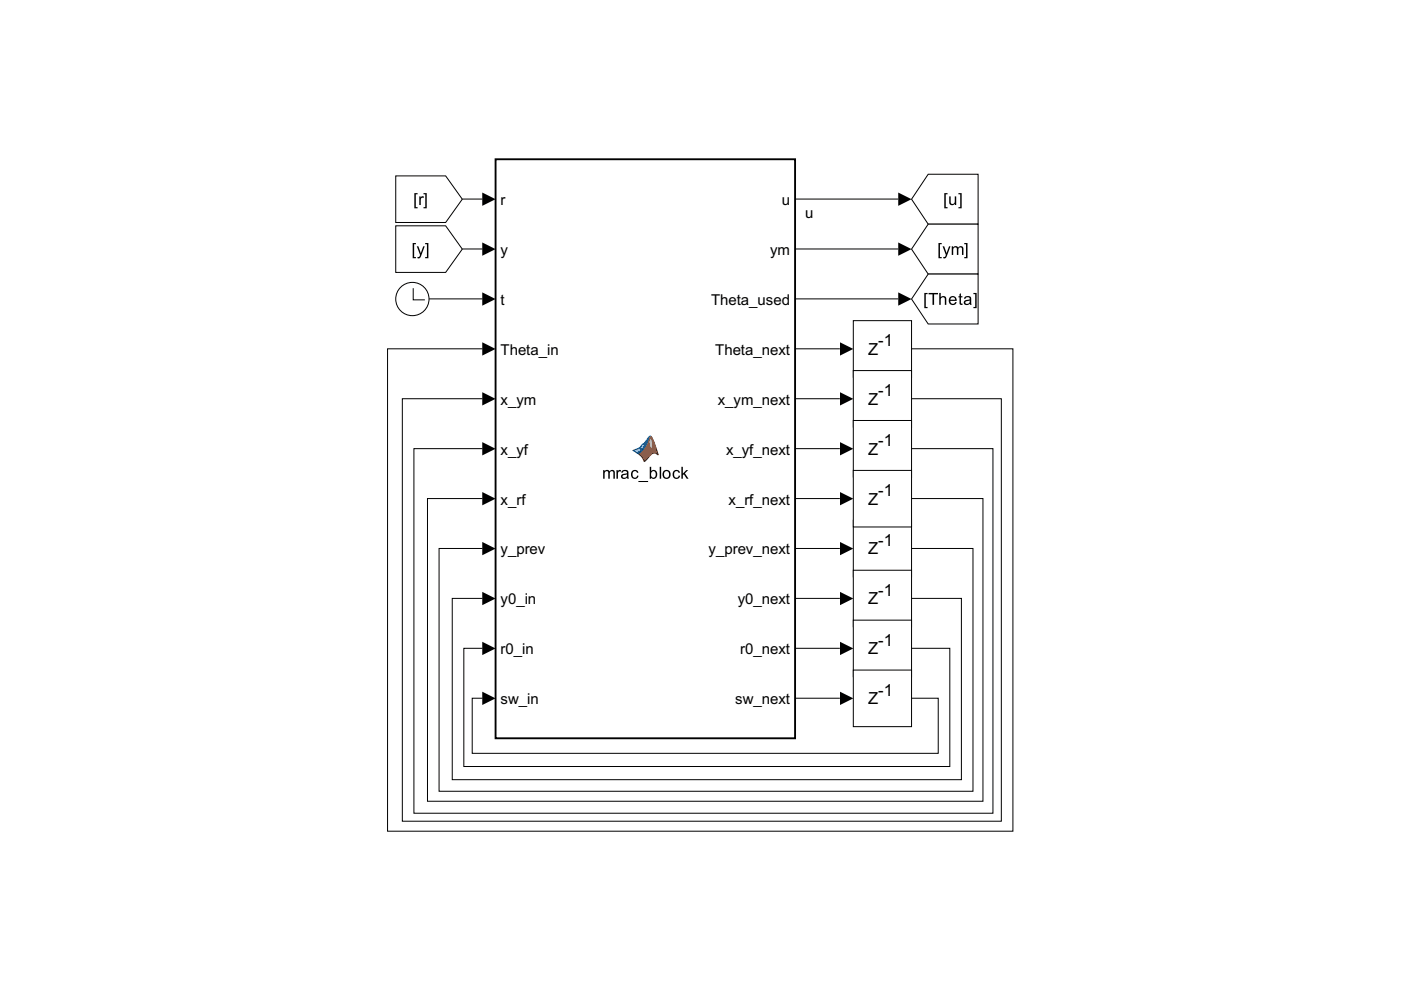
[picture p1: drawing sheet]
<svg xmlns="http://www.w3.org/2000/svg" width="297mm" height="210mm" viewBox="0 0 297 210" stroke-linecap="round" stroke-linejoin="round" font-family="sans-serif">
<path d="M180.9 110.3h12.4v12h-12.4z" fill="none" stroke="#000" stroke-width=".21"/>
<path d="M180.9 68h12.4v12h-12.4z" fill="#fff"/>
<path d="M180.9 68h12.4v12h-12.4z" fill="none" stroke="#000" stroke-width=".21"/>
<path d="M180.9 78.6h12.4v12h-12.4z" fill="#fff"/>
<path d="M180.9 78.6h12.4v12h-12.4z" fill="none" stroke="#000" stroke-width=".21"/>
<path d="M180.9 89.2h12.4v11.9h-12.4z" fill="#fff"/>
<path d="M180.9 89.2h12.4v11.9h-12.4z" fill="none" stroke="#000" stroke-width=".21"/>
<path d="M180.9 99.7h12.4v12h-12.4z" fill="#fff"/>
<path d="M180.9 99.7h12.4v12h-12.4z" fill="none" stroke="#000" stroke-width=".21"/>
<path d="M180.9 120.9h12.4v12h-12.4z" fill="#fff"/>
<path d="M180.9 120.9h12.4v12h-12.4z" fill="none" stroke="#000" stroke-width=".21"/>
<path d="M180.9 131.5h12.4v12h-12.4z" fill="#fff"/>
<path d="M180.9 131.5h12.4v12h-12.4z" fill="none" stroke="#000" stroke-width=".21"/>
<path d="M180.9 142.1h12.4v12h-12.4z" fill="#fff"/>
<path d="M180.9 142.1h12.4v12h-12.4z" fill="none" stroke="#000" stroke-width=".21"/>
<circle cx="87.4" cy="63.4" r="3.5" fill="#fff"/>
<g fill="none" stroke="#000" stroke-width=".21">
<path d="M87.6 61.1v2.5h2.5"/>
<circle cx="87.4" cy="63.4" r="3.5"/>
</g>
<path d="M105.1 33.8h63.5v122.7h-63.5z" fill="#fff"/>
<path d="M134.1 95.5l1.5-.6 .6-.7 .5-.4 1.1-1.4a1.1 1.1 0 0 1 .8 1l.9 3.1a1.08 1.08 0 0 0-1.8 .3l-1.1 1.1a4.1 4.1 0 0 0-2.5-2.4z" fill="#000"/>
<path d="M137.8 93.1h.1a1.81 1.81 0 0 1 .2 1.9l-.3-.6z" fill="#f5ae81"/>
<g fill="#000">
<path d="M137.8 92.5l.3-.1 .5 .9 1 3v.2h-.2a.89 .89 0 0 0-1.4 .1l-1.1 1.2-.4 .2a2.56 2.56 0 0 0-1.2-1.7l.2-.1 .4 .3 .8 1.2 .3-.4a2.34 2.34 0 0 1 1.9-1.4l.4 .2-.4-1.3a3.9 3.9 0 0 0-1.1-2.3z"/>
<path d="M134 95.5l1.3 .8a8.2 8.2 0 0 0 2.6-3.7l.3-.1-.3-.2a1.39 1.39 0 0 0-.9 1l-.9 .9a2.82 2.82 0 0 1-2.1 1.3zM134.5 95.5l1.1-.4 .4 .3-.7 .6zM136.2 94.4l1-1-1 1.8-.4-.3z"/>
<path d="M127.9 99.7h.3v.2a.62 .62 0 0 1 1 .1 .6 .6 0 0 1 .7-.4 .6 .6 0 0 1 .5 .6v1.3h-.3v-1.2a.41 .41 0 0 0-.5-.4 .41 .41 0 0 0-.3 .5v1.1h-.3v-1.2a.42 .42 0 0 0-.6-.4 .42 .42 0 0 0-.2 .7v.9h-.3zM130.7 99.7h.3v.2l.2-.2h.3h.2l-.1 .3a.41 .41 0 0 0-.5 .1 .41 .41 0 0 0-.1 .4v1h-.3zM131.8 99.9a.83 .83 0 0 1 1.1-.2 .83 .83 0 0 1 .3 1l.1 .8h-.3v-.2a.66 .66 0 0 1-.9 .3 .66 .66 0 0 1-.3-.9l1.1-.4a.46 .46 0 0 0-.4-.4 .46 .46 0 0 0-.5 .3h-.3zM132.1 100.8a.33 .33 0 0 0 0 .4 .33 .33 0 0 0 .4 .1l.4-.3v-.4zM134.1 99.8a.78 .78 0 0 1 1.2 .4l-.3 .1a.5 .5 0 0 0-.6-.4 .5 .5 0 0 0-.3 .7 .5 .5 0 0 0 .4 .7 .5 .5 0 0 0 .6-.5l.3 .1a.85 .85 0 0 1-1.2 .6 .85 .85 0 0 1-.4-1.3zM135.4 102h2v.2h-2zM137.8 99h.3v.9a.8 .8 0 0 1 1-.1 .8 .8 0 0 1 .2 1 .72 .72 0 0 1-.5 .7 .72 .72 0 0 1-.8-.2v.2h-.2zM138.2 100.1a.68 .68 0 0 0-.2 .7 .68 .68 0 0 0 .7 .4 .7 .7 0 0 0 .3-.8 .7 .7 0 0 0-.6-.5zM139.9 99h.3v2.5h-.3zM140.8 99.8a.92 .92 0 0 1 1.2 .2 .92 .92 0 0 1-.1 1.3 .92 .92 0 0 1-1.3-.2l-.1-.8zM140.9 100.1a.68 .68 0 0 0-.1 .8 .68 .68 0 0 0 .8 .3 .66 .66 0 0 0 .3-.9 .66 .66 0 0 0-1-.2zM142.9 99.8a.78 .78 0 0 1 1.3 .4l-.3 .1a.5 .5 0 0 0-.7-.4 .5 .5 0 0 0-.3 .7 .5 .5 0 0 0 .4 .7 .5 .5 0 0 0 .6-.5l.3 .1a.85 .85 0 0 1-1.2 .6 .85 .85 0 0 1-.4-1.3zM144.5 99h.3v1.4l.7-.7h.4l-.7 .6 .8 1.2h-.4l-.6-.9-.2 .2v.7h-.3z"/>
</g>
<path d="M105.1 33.8h63.5v122.7h-63.5z" fill="none" stroke="#000" stroke-width=".4"/>
<path d="M83.9 47.9h10.6l3.5 4.9-3.5 5h-10.6z" fill="#fff"/>
<path d="M87.5 51.5h.7v.3h-.4v2.7h.4v.3h-.7zM88.4 52.2h.3l.5 1.5 .5-1.5h.3l-.6 1.9a.67 .67 0 0 1-.9 .7v-.3a.41 .41 0 0 0 .6-.4zM90.1 51.5h.7v3.3h-.7v-.3h.4v-2.7h-.4z" fill="#000"/>
<path d="M83.9 47.9h10.6l3.5 4.9-3.5 5h-10.6z" fill="none" stroke="#000" stroke-width=".21"/>
<path d="M83.9 37.3h10.6l3.5 4.9-3.5 5h-10.6z" fill="#fff"/>
<path d="M87.8 40.9h.7v.3h-.3v2.7h.3v.3h-.7zM88.9 41.6h.3v.3l.2-.2 .3-.1 .2 .1-.1 .3a.41 .41 0 0 0-.5 0 .41 .41 0 0 0-.1 .5v1h-.3zM89.8 40.9h.7v3.3h-.7v-.3h.4v-2.7h-.4z" fill="#000"/>
<path d="M83.9 37.3h10.6l3.5 4.9-3.5 5h-10.6z" fill="none" stroke="#000" stroke-width=".21"/>
<path d="M196.8 36.9h10.6v10.6h-10.6l-3.5-5.3z" fill="#fff"/>
<path d="M200.2 40.9h.7v.3h-.4v2.7h.4v.3h-.7zM201.3 41.6h.3v1.1a.46 .46 0 0 0 .4 .5 .46 .46 0 0 0 .4-.6v-1h.3v1.9h-.2v-.3a.65 .65 0 0 1-.8 .3 .65 .65 0 0 1-.4-.7zM203.2 40.9h.7v3.3h-.7v-.3h.4v-2.7h-.4z" fill="#000"/>
<path d="M196.8 36.9h10.6v10.6h-10.6l-3.5-5.3z" fill="none" stroke="#000" stroke-width=".21"/>
<path d="M196.8 47.5h10.6v10.6h-10.6l-3.5-5.3z" fill="#fff"/>
<path d="M199 51.5h.7v.3h-.4v2.7h.4v.3h-.7zM199.8 52.2h.4l.5 1.5 .5-1.5h.3l-.7 1.9a.67 .67 0 0 1-.8 .7v-.3a.41 .41 0 0 0 .5-.4zM201.8 52.2h.3v.3a.62 .62 0 0 1 1 0 .6 .6 0 0 1 .7-.3 .6 .6 0 0 1 .5 .6v1.3h-.3v-1.2a.41 .41 0 0 0-.5-.5 .41 .41 0 0 0-.3 .6v1.1h-.3v-1.2a.42 .42 0 0 0-.6-.4 .42 .42 0 0 0-.2 .6v1h-.3zM204.4 51.5h.7v3.3h-.7v-.3h.4v-2.7h-.4z" fill="#000"/>
<path d="M196.8 47.5h10.6v10.6h-10.6l-3.5-5.3z" fill="none" stroke="#000" stroke-width=".21"/>
<path d="M196.8 58.1h10.6v10.6h-10.6l-3.5-5.3z" fill="#fff"/>
<g fill="#000">
<path d="M102.2 40.8l2.9 1.4-2.9 1.4zM102.2 51.4l2.9 1.4-2.9 1.4zM190.4 40.8l2.9 1.4-2.9 1.4zM190.4 51.4l2.9 1.4-2.9 1.4zM102.2 62l2.9 1.4-2.9 1.4zM102.2 72.6l2.9 1.4-2.9 1.4zM178.1 72.6l2.8 1.4-2.8 1.4zM190.4 62l2.9 1.4-2.9 1.4zM102.2 83.2l2.9 1.4-2.9 1.4zM102.2 93.7l2.9 1.5-2.9 1.4zM178.1 83.2l2.8 1.4-2.8 1.4zM178.1 93.7l2.8 1.5-2.8 1.4z"/>
<path d="M102.2 104.3l2.9 1.4-2.9 1.4zM102.2 114.9l2.9 1.4-2.9 1.4zM178.1 104.3l2.8 1.4-2.8 1.4zM178.1 114.9l2.8 1.4-2.8 1.4zM102.2 136.1l2.9 1.4-2.9 1.4zM102.2 125.5l2.9 1.4-2.9 1.4zM178.1 125.5l2.8 1.4-2.8 1.4zM178.1 136.1l2.8 1.4-2.8 1.4zM102.2 146.7l2.9 1.4-2.9 1.4zM178.1 146.7l2.8 1.4-2.8 1.4z"/>
<path d="M196 62.1h.7v.3h-.4v2.7h.4v.2h-.7zM196.9 62.1h2v.3h-.9v2.2h-.3v-2.2h-.8zM199.1 62.1h.4v.9a.66 .66 0 0 1 .7-.2 .66 .66 0 0 1 .4 .7v1.1h-.3v-1.1a.45 .45 0 0 0-.5-.4 .45 .45 0 0 0-.3 .5v1h-.4zM201.4 63a.85 .85 0 0 1 1-.1 .85 .85 0 0 1 .4 .9h-1.3a.53 .53 0 0 0 .4 .6 .53 .53 0 0 0 .6-.4l.3 .1a.91 .91 0 0 1-1.3 .5 .91 .91 0 0 1-.2-1.4zM201.7 63.2l-.2 .3h1l-.3-.5zM203.4 62.4l.3-.2v.6h.4v.2h-.4v1.1l.1 .2 .3 .1v.2a.45 .45 0 0 1-.5 0 .45 .45 0 0 1-.2-.5v-1.1h-.2v-.2h.2zM204.5 63a.83 .83 0 0 1 1.1-.2 .83 .83 0 0 1 .3 1.1l.1 .7h-.3l-.1-.2a.66 .66 0 0 1-.9 .3 .66 .66 0 0 1-.2-.9l1.1-.3a.46 .46 0 0 0-.4-.5 .46 .46 0 0 0-.5 .4l-.3-.1zM204.8 63.9a.33 .33 0 0 0 0 .5 .33 .33 0 0 0 .4 0l.4-.3v-.4zM206.4 62.1h.7v3.2h-.7v-.2h.4v-2.7h-.4z"/>
</g>
<g fill="none" stroke="#000" stroke-width=".21">
<path d="M98 42.2h4.3M98 52.8h4.3M168.6 42.2h21.8M168.6 52.8h21.8M196.8 58.1h10.6v10.6h-10.6l-3.5-5.3zM91 63.4h11.3M102.3 74h-20.1v102.2h132.6v-102.2h-21.5M168.6 63.4h21.8M168.6 74h9.5M102.3 84.5h-17v89.6h127v-89.6h-19M102.3 95.1h-14.5v77.3h122.7v-77.3h-17.2M168.6 84.5h9.5"/>
<path d="M168.6 95.1h9.5M102.3 105.7h-11.7v64.2h117.8v-64.2h-15.1M102.3 116.3h-9.2v51.5h113.2v-51.5h-13M168.6 105.7h9.5M168.6 116.3h9.5M102.3 137.5h-4v25h103.1v-25h-8.1M102.3 126.9h-6.4v38.4h107.9v-38.4h-10.5M168.6 126.9h9.5M168.6 137.5h9.5M102.3 148h-2.2v11.7h98.8v-11.7h-5.6M168.6 148h9.5"/>
</g>
<g font-size="3.5">
<text x="184.1" y="75.2">Z</text>
<text x="186.2" y="73.5">-1</text>
<text x="184.1" y="85.8">Z</text>
<text x="186.2" y="84">-1</text>
<text x="186.2" y="94.6">-1</text>
<text x="184.1" y="96.4">Z</text>
<text x="184.1" y="107">Z</text>
<text x="186.2" y="105.2">-1</text>
<text x="184.1" y="117.6">Z</text>
<text x="186.2" y="115.8">-1</text>
<text x="184.1" y="128.1">Z</text>
<text x="186.2" y="126.4">-1</text>
<text x="186.2" y="137">-1</text>
<text x="184.1" y="138.7">Z</text>
<text x="184.1" y="149.3">Z</text>
<text x="186.2" y="147.5">-1</text>
</g>
<g font-size="3.2">
<text x="106.1" y="43.5">r</text>
<text x="165.7" y="43.5">u</text>
<text x="170.7" y="46.3">u</text>
<text x="106.1" y="54.1">y</text>
<text x="163.3" y="54.1">ym</text>
<text x="106.1" y="64.6">t</text>
<text x="150.8" y="64.6">Theta_used</text>
<text x="106.1" y="75.2">Theta_in</text>
<text x="151.6" y="75.2">Theta_next</text>
<text x="106.1" y="85.8">x_ym</text>
<text x="152.2" y="85.8">x_ym_next</text>
<text x="106.1" y="96.4">x_yf</text>
<text x="153.9" y="96.4">x_yf_next</text>
<text x="106.1" y="107">x_rf</text>
<text x="154.5" y="107">x_rf_next</text>
<text x="106.1" y="117.6">y_prev</text>
<text x="150.2" y="117.6">y_prev_next</text>
<text x="106.1" y="128.1">y0_in</text>
<text x="156.4" y="128.1">y0_next</text>
<text x="106.1" y="138.7">r0_in</text>
<text x="156.9" y="138.7">r0_next</text>
<text x="106.1" y="149.3">sw_in</text>
<text x="155.9" y="149.3">sw_next</text>
</g>
</svg>
